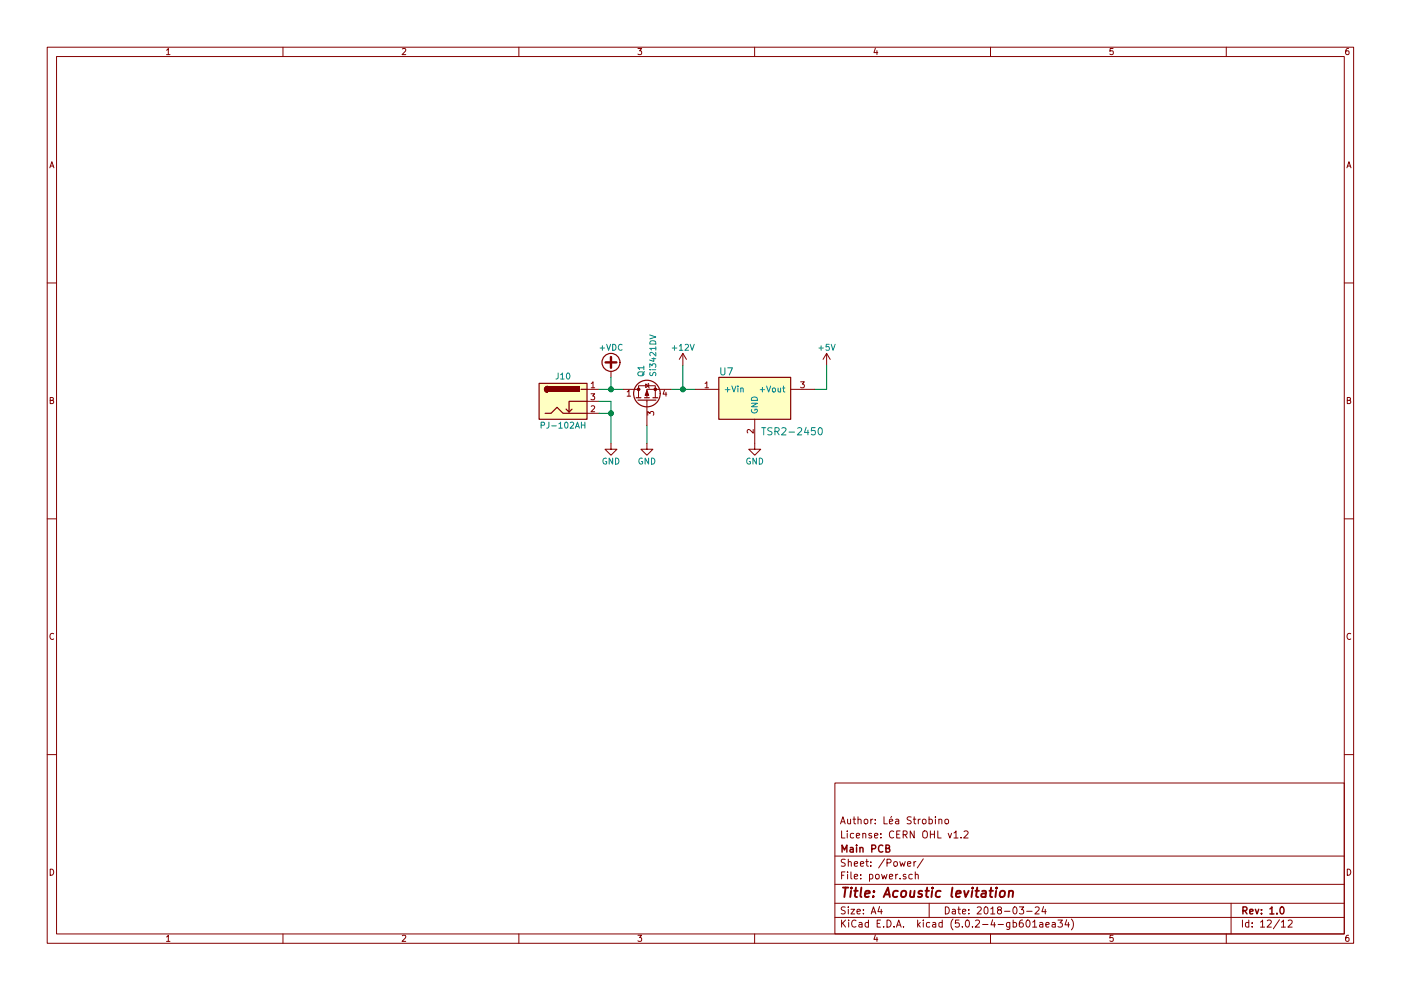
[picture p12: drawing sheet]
EESchema Schematic File Version 4
LIBS:acoustic_levitation_main-cache
EELAYER 26 0
EELAYER END
$Descr A4 11693 8268
encoding utf-8
Sheet 12 12
Title "Acoustic levitation"
Date "2018-03-24"
Rev "1.0"
Comp "Main PCB"
Comment1 "License: CERN OHL v1.2"
Comment2 "Author: Léa Strobino"
Comment3 ""
Comment4 ""
$EndDescr
$Comp
L power:GND #PWR064
U 1 1
P 5100 3700
F 0 "#PWR064" H 5100 3450 50  0001 C CNN
F 1 "GND" H 5100 3550 50  0000 C CNN
F 2 "" H 5100 3700 50  0001 C CNN
F 3 "" H 5100 3700 50  0001 C CNN
	1    5100 3700
	1    0    0    -1  
$EndComp
$Comp
L power:+12V #PWR065
U 1 1
P 5700 3050
F 0 "#PWR065" H 5700 2900 50  0001 C CNN
F 1 "+12V" H 5700 3200 50  0000 C CNN
F 2 "" H 5700 3050 50  0001 C CNN
F 3 "" H 5700 3050 50  0001 C CNN
	1    5700 3050
	1    0    0    -1  
$EndComp
$Comp
L power:GND #PWR066
U 1 1
P 6300 3700
F 0 "#PWR066" H 6300 3450 50  0001 C CNN
F 1 "GND" H 6300 3550 50  0000 C CNN
F 2 "" H 6300 3700 50  0001 C CNN
F 3 "" H 6300 3700 50  0001 C CNN
	1    6300 3700
	1    0    0    -1  
$EndComp
$Comp
L Connector:Barrel_Jack_Switch J10
U 1 1
P 4700 3350
F 0 "J10" H 4700 3560 50  0000 C CNN
F 1 "PJ-102AH" H 4700 3150 50  0000 C CNN
F 2 "footprints:CUI_PJ-102AH" H 4750 3310 50  0001 C CNN
F 3 "" H 4750 3310 50  0001 C CNN
F 4 "CUI Inc." H 4700 3350 60  0001 C CNN "Manufacturer"
F 5 "PJ-102AH" H 4700 3350 60  0001 C CNN "ManufacturerPartNumber"
F 6 "Digi-Key" H 4700 3350 60  0001 C CNN "Supplier1"
F 7 "CP-102AH-ND" H 4700 3350 60  0001 C CNN "Supplier1PartNumber"
	1    4700 3350
	1    0    0    -1  
$EndComp
$Comp
L power:+5V #PWR067
U 1 1
P 6900 3050
F 0 "#PWR067" H 6900 2900 50  0001 C CNN
F 1 "+5V" H 6900 3200 50  0000 C CNN
F 2 "" H 6900 3050 50  0001 C CNN
F 3 "" H 6900 3050 50  0001 C CNN
	1    6900 3050
	1    0    0    -1  
$EndComp
$Comp
L power:GND #PWR068
U 1 1
P 5400 3700
F 0 "#PWR068" H 5400 3450 50  0001 C CNN
F 1 "GND" H 5400 3550 50  0000 C CNN
F 2 "" H 5400 3700 50  0001 C CNN
F 3 "" H 5400 3700 50  0001 C CNN
	1    5400 3700
	1    0    0    -1  
$EndComp
Wire Wire Line
	5600 3250 5700 3250
Wire Wire Line
	5700 3250 5700 3050
Wire Wire Line
	5000 3350 5100 3350
Wire Wire Line
	5100 3350 5100 3450
Connection ~ 5700 3250
Wire Wire Line
	6800 3250 6900 3250
Wire Wire Line
	6900 3250 6900 3050
Wire Wire Line
	5000 3450 5100 3450
Connection ~ 5100 3450
Wire Wire Line
	5000 3250 5100 3250
Wire Wire Line
	5400 3550 5400 3700
$Comp
L power:+VDC #PWR069
U 1 1
P 5100 3150
F 0 "#PWR069" H 5100 3050 50  0001 C CNN
F 1 "+VDC" H 5100 3400 50  0000 C CNN
F 2 "" H 5100 3150 50  0001 C CNN
F 3 "" H 5100 3150 50  0001 C CNN
	1    5100 3150
	1    0    0    -1  
$EndComp
Wire Wire Line
	5100 3150 5100 3250
Connection ~ 5100 3250
$Comp
L library:Si3421DV Q1
U 1 1
P 5400 3350
F 0 "Q1" H 5600 3400 50  0000 L CNN
F 1 "Si3421DV" H 5600 3300 50  0000 L CNN
F 2 "footprints:TSOP-6_2.9x1.5mm_Pitch0.95mm" H 5600 3200 50  0001 L CNN
F 3 "http://www.vishay.com/docs/62921/si3421dv.pdf" H 5600 3100 50  0001 L CNN
F 4 "Vishay Siliconix" H 5600 3000 50  0001 L CNN "Manufacturer"
F 5 "SI3421DV-T1-GE3" H 6250 3000 50  0001 L CNN "ManufacturerPartNumber"
F 6 "Digi-Key" H 5600 2900 50  0001 L CNN "Supplier1"
F 7 "SI3421DV-T1-GE3CT-ND" H 6000 2900 50  0001 L CNN "Supplier1PartNumber"
	1    5400 3350
	0    -1   -1   0   
$EndComp
$Comp
L library:TSR2-2450 U7
U 1 1
P 6300 3350
F 0 "U7" H 6000 3600 60  0000 L CNN
F 1 "TSR2-2450" H 6350 3100 60  0000 L CNN
F 2 "footprints:Traco_TSR2" H 6350 3000 50  0001 L CNN
F 3 "https://assets.tracopower.com/TSR2/documents/tsr2-datasheet.pdf" H 6350 2900 50  0001 L CNN
F 4 "Traco Power" H 6350 2800 50  0001 L CNN "Manufacturer"
F 5 "TSR 2-2450" H 6850 2800 50  0001 L CNN "ManufacturerPartNumber"
F 6 "Mouser" H 6350 2700 50  0001 L CNN "Supplier1"
F 7 "495-TSR2-2450" H 6650 2700 50  0001 L CNN "Supplier1PartNumber"
F 8 "Distrelec" H 6350 2600 50  0001 L CNN "Supplier2"
F 9 "300-67-301" H 6750 2600 50  0001 L CNN "Supplier2PartNumber"
	1    6300 3350
	1    0    0    -1  
$EndComp
Wire Wire Line
	5700 3250 5800 3250
Wire Wire Line
	5100 3450 5100 3700
Wire Wire Line
	5100 3250 5200 3250
$EndSCHEMATC
